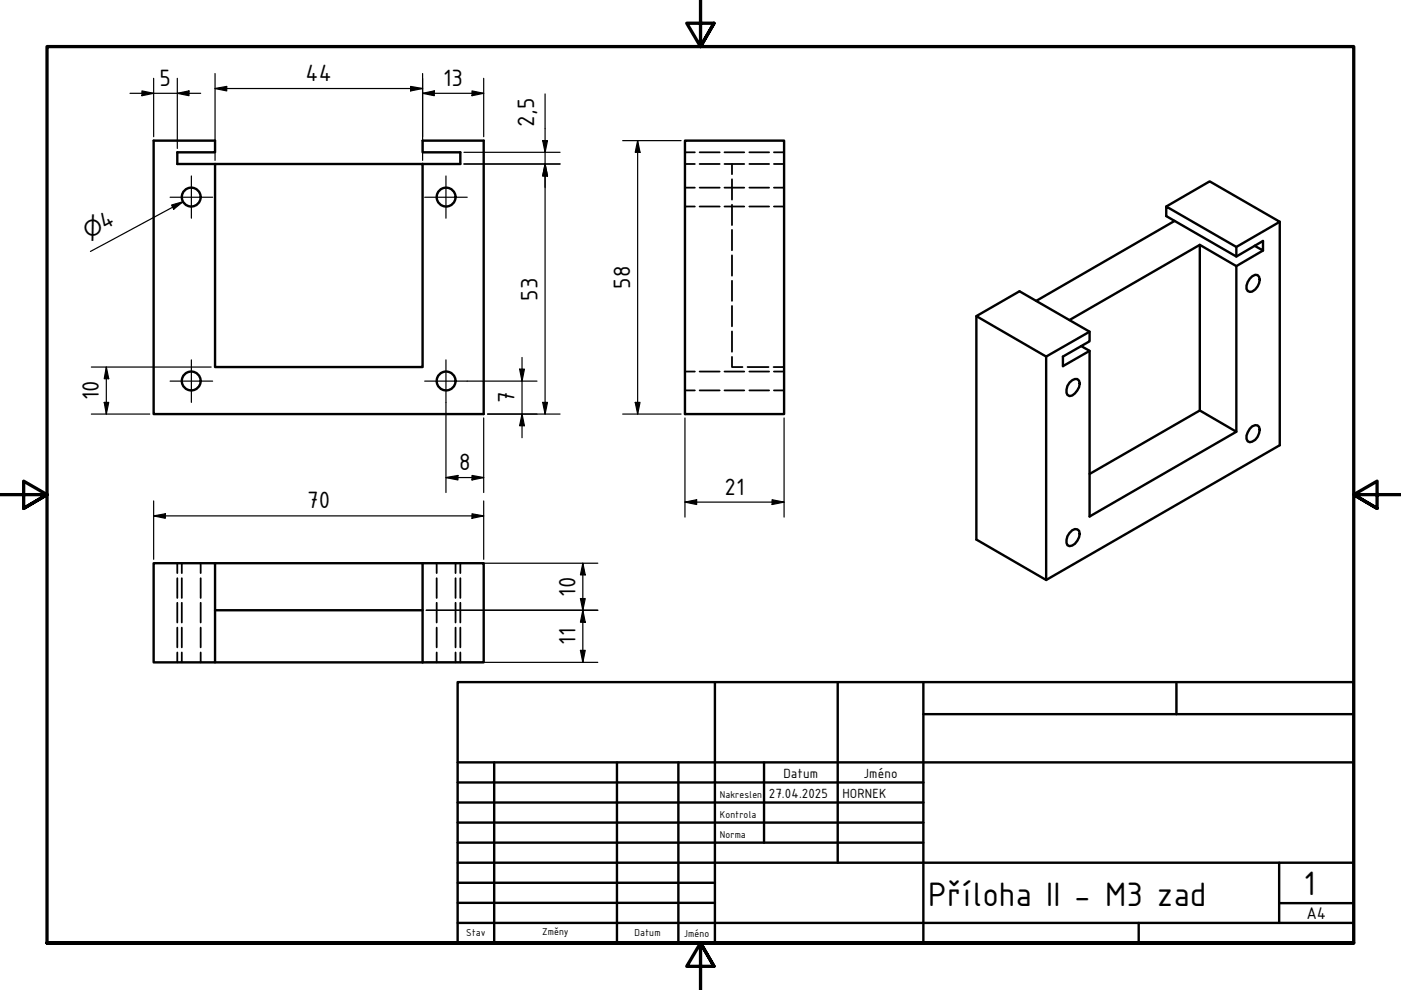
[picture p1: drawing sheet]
<svg xmlns="http://www.w3.org/2000/svg" width="297mm" height="210mm" viewBox="0 0 297 210" stroke-linecap="round" stroke-linejoin="round" font-family="sans-serif">
<g fill="none" stroke="#000" stroke-width=".51">
<path d="M45.6 34.8h-8v-2.5h8v-2.5h-13v58h70v-58h-13v2.5h8v2.5h-8M45.6 34.8h44v43h-44zM145.2 29.8h21v58h-21zM247.3 43.8l9.2-5.3 14.8 8.5-9.2 5.4M249 46.8l-29.3 17M254.4 51.9l-27.6 16M265 59.1l.5-.5 .6-.3h.5a1.81 1.81 0 0 1 0 2.4l-.5 .7-.6 .4-.5 .1-.5-.2a2.14 2.14 0 0 1 .5-2.6zM266 52.1l1.8 1v-2l-5.7 3.3-14.8-8.6v-2l14.8 8.6v2M267.8 53.1l-5.7 3.3M271.3 47v47.4l-49.5 28.6M207 67v47.4l14.8 8.6v-47.4M229.2 73.4l1.8 1v35.1l31.1-18-7.7-4.5-23.4 13.5"/>
<path d="M231 70.3l-9.2 5.3-14.8-8.6 9.2-5.2 14.8 8.5v2.1l-5.6 3.2v2l5.6-3.2M226.8 81.1l.5-.5 .6-.2h.5a1.64 1.64 0 0 1 0 2.4l-1.1 1.1-.5 .1-.5-.3a2.43 2.43 0 0 1 .5-2.6zM254.4 87v-35.1l7.7 4.5v35.1M265 90.9l.5-.5 .6-.3 .5 .1a1.77 1.77 0 0 1 0 2.4 1.62 1.62 0 0 1-2.1 1 2.22 2.22 0 0 1 .5-2.7zM45.6 119.4h-13v21h57M45.6 119.4v21M45.6 119.4h44M89.6 119.4h13v21h-13M89.6 119.4v21M226.8 113l.5-.6 .6-.2h.5a1.64 1.64 0 0 1 0 2.5 1.58 1.58 0 0 1-2.1 .9 2.43 2.43 0 0 1 .5-2.6zM45.6 129.4h44"/>
<circle cx="40.5" cy="41.8" r="2"/>
<circle cx="94.6" cy="41.8" r="2"/>
<circle cx="40.5" cy="80.8" r="2"/>
<circle cx="94.6" cy="80.8" r="2"/>
</g>
<g fill="none" stroke="#000" stroke-width=".38">
<path d="M145.2 32.3h2.1M145.2 34.8h2.1M145.2 39.8h2.1M148.3 32.3h4.3M148.3 34.8h4.3M148.3 39.8h4.3M153.6 32.3h4.2M153.6 34.8h4.2M153.6 39.8h4.2M155.2 34.8v2.1M155.2 38v4.3M158.9 32.3h4.2"/>
<path d="M158.9 34.8h4.2M158.9 39.8h4.2M164.1 32.3h2.1M164.1 34.8h2.1M164.1 39.8h2.1M145.2 43.8h2.1M148.3 43.8h4.3M153.6 43.8h4.2M155.2 43.4v4.3M155.2 48.7v4.4M155.2 54.1v4.4M155.2 59.5v4.3"/>
<path d="M158.9 43.8h4.2M164.1 43.8h2.1M145.2 78.8h2.1M148.3 78.8h4.3M153.6 78.8h4.2M155.2 75.7v2.1h2.2M155.2 64.9v4.3M155.2 70.3v4.3M158.5 77.8h4.4M158.9 78.8h4.2M164 77.8h2.2M164.1 78.8h2.1"/>
<path d="M145.2 82.8h2.1M148.3 82.8h4.3M153.6 82.8h4.2M158.9 82.8h4.2M164.1 82.8h2.1M37.6 119.4v2.1M38.5 119.4v2.1M42.5 119.4v2.1M92.6 119.4v2.1M96.6 119.4v2.1M97.6 119.4v2.1M37.6 122.6v4.2"/>
<path d="M37.6 127.8v4.2M37.6 133.1v4.2M37.6 138.3v2.1M38.5 122.6v4.2M38.5 127.8v4.2M38.5 133.1v4.2M38.5 138.3v2.1M42.5 122.6v4.2M42.5 127.8v4.2M42.5 133.1v4.2M42.5 138.3v2.1M92.6 122.6v4.2"/>
<path d="M92.6 127.8v4.2M92.6 133.1v4.2M92.6 138.3v2.1M96.6 122.6v4.2M96.6 127.8v4.2M96.6 133.1v4.2M96.6 138.3v2.1M97.6 122.6v4.2M97.6 127.8v4.2M97.6 133.1v4.2M97.6 138.3v2.1"/>
</g>
<path d="M148.5 -.1v10l-2.9-5h5.8l-2.9 5 2.9-5M0 104.9h10l-5-2.9v5.8l5-2.9-5 2.9M297 104.9h-10l5-2.9v5.8l-5-2.9 5 2.9M10 199.9v-190h277v190h-277h277M151.4 204.9l-2.9-5 2.9 5h-5.8l2.9-5v10" fill="none" stroke="#000" stroke-width=".7"/>
<!-- layer: Nadpis (ISO) -->
<g fill="none" stroke="#000" stroke-width=".51">
<path d="M97 144.6h190v55.3h-190zM151.6 144.6v55.3M177.6 144.6v38.3M195.8 151.4h91.2M195.8 144.6v55.3M249.4 144.6v6.8M97 165.9h98.8M97 170.2h98.8M97 174.4h98.8M97 178.7h98.8M97 161.6h190M104.8 161.6v38.3"/>
<path d="M130.8 161.6v38.3M143.8 161.6v38.3M162 161.6v17.1M97 195.7h190M97 182.9h190M97 187.2h54.6M97 191.4h54.6M241.4 195.7v4.2M271.2 191.5h15.8M271.2 182.9v12.8"/>
</g>
<g fill="none" stroke="#000" stroke-width=".25">
<path d="M27.6 19.8h14.9M30.1 19.3l2.5 .5-2.5 .5zM32.6 16.6v12.4M37.6 19.8l2.5-.5v1zM37.6 16.6v14.9M45.6 18.8l2.5-.5v1zM45.6 18.8h44M45.6 15.6v18.4M87.1 18.3l2.5 .5-2.5 .5zM89.6 19.8l2.5-.5v1zM89.6 15.6v18.4M89.6 19.8h13"/>
<path d="M100.1 19.3l2.5 .5-2.5 .5zM102.6 16.6v12.4M115.6 19.9v67.9M98.4 32.3h20.3M98.4 34.8h20.3M115.1 29.8h1l-.5 2.5zM115.6 34.8l.5 2.5h-1zM132 29.8h12.4M135.2 29.8l.5 2.5h-1zM135.2 29.8v58M36.4 43.5l2.4-.7-2 1.6zM38.8 42.8l-19.6 10.5"/>
<path d="M19.4 77.8h21M22.5 77.8l.6 2.5h-1zM22.5 77.8v10M40.6 77.8h4.2M110.2 78.3h1l-.5 2.5zM110.7 75.8v17M19.4 87.8h12.3M22.1 85.3h1l-.6 2.5zM94.6 85.3v19.1M99.1 80.8h14.8M102.6 88.6v15.8M103.4 87.8h15.3"/>
<path d="M110.7 87.8l.5 2.5h-1zM115.1 85.3h1l-.5 2.5zM132 87.8h12.4M134.7 85.3h1l-.5 2.5zM145.2 88.6v21M166.2 88.6v21M32.6 109.4l2.5-.5v1zM32.6 109.4h70M32.6 106.2v12.4M90.4 119.4h36.3M94.6 101.3l2.5-.5v1zM94.6 101.3h8"/>
<path d="M100.1 100.8l2.5 .5-2.5 .5zM100.1 108.9l2.5 .5-2.5 .5zM102.6 106.2v12.4M123.6 119.4l.5 2.5h-1zM123.6 119.4v21M145.2 106.5l2.5-.5v1zM145.2 106.5h21M163.7 106l2.5 .5-2.5 .5zM90.4 129.4h36.3M123.1 126.9h1l-.5 2.5zM123.1 137.9h1l-.5 2.5zM123.6 129.4l.5 2.5h-1z"/>
<path d="M90.4 140.4h36.3"/>
</g>
<g fill="#000">
<path d="M37.6 19.8l2.5-.5v1zM45.6 18.8l2.5-.5v1zM87.1 18.3l2.5 .5-2.5 .5zM89.6 19.8l2.5-.5v1zM30.1 19.3l2.5 .5-2.5 .5zM100.1 19.3l2.5 .5-2.5 .5zM115.1 29.8h1l-.5 2.5zM115.6 34.8l.5 2.5h-1zM135.2 29.8l.5 2.5h-1zM36.4 43.5l2.4-.7-2 1.6zM110.2 78.3h1l-.5 2.5zM22.1 85.3h1l-.6 2.5z"/>
<path d="M22.5 77.8l.6 2.5h-1zM110.7 87.8l.5 2.5h-1zM115.1 85.3h1l-.5 2.5zM134.7 85.3h1l-.5 2.5zM32.6 109.4l2.5-.5v1zM94.6 101.3l2.5-.5v1zM100.1 100.8l2.5 .5-2.5 .5zM100.1 108.9l2.5 .5-2.5 .5zM145.2 106.5l2.5-.5v1zM163.7 106l2.5 .5-2.5 .5zM123.1 126.9h1l-.5 2.5zM123.1 137.9h1l-.5 2.5z"/>
<path d="M123.6 119.4l.5 2.5h-1zM123.6 129.4l.5 2.5h-1z"/>
</g>
<path d="M40.6 37.3v9M94.6 37.3v9M36.1 41.8h9M90 41.8h9.1M40.6 76.3v9M94.6 76.3v9M36.1 80.8h9M90 80.8h9.1" fill="none" stroke="#000" stroke-width=".25"/>
<g font-size="7.7">
<text x="196.8" y="192">Příloha II - M3 zad</text>
<text x="276.4" y="189.7">1</text>
</g>
<g font-size="5.4">
<text x="64.8" y="17.2">44</text>
<text x="33.8" y="18.2">5</text>
<text x="94" y="18.2">13</text>
<text x="113.3" y="26.8" transform="rotate(-90 113.3 26.8)">2,5</text>
<text x="22.2" y="48.9" transform="rotate(-28 22.2 48.9)">4</text>
<text x="114" y="63.7" transform="rotate(-90 114 63.7)">53</text>
<text x="133.6" y="61.2" transform="rotate(-90 133.6 61.2)">58</text>
<text x="21" y="84.9" transform="rotate(-90 21 84.9)">10</text>
<text x="109.1" y="85.5" transform="rotate(-90 109.1 85.5)">7</text>
<text x="97.3" y="99.7">8</text>
<text x="65.2" y="107.8">70</text>
<text x="153.6" y="104.9">21</text>
<text x="122" y="126.5" transform="rotate(-90 122 126.5)">10</text>
<text x="122" y="136.7" transform="rotate(-90 122 136.7)">11</text>
</g>
<text font-size="4.6" x="18.7" y="50.8" transform="rotate(-28 18.7 50.8)">⌀</text>
<text font-size="3.9" x="277" y="194.9">A4</text>
<g font-size="3">
<text x="166.1" y="164.9">Datum</text>
<text x="183.1" y="164.9">Jméno</text>
<text x="163" y="169.1">27.04.2025</text>
<text x="178.6" y="169.1">HORNEK</text>
</g>
<g font-size="2.3">
<text x="152.6" y="169.1">Nakreslen</text>
<text x="152.6" y="173.4">Kontrola</text>
<text x="152.6" y="177.6">Norma</text>
<text x="98.8" y="198.5">Stav</text>
<text x="114.9" y="198.3">Změny</text>
<text x="134.6" y="198.5">Datum</text>
<text x="145" y="198.6">Jméno</text>
</g>
</svg>
